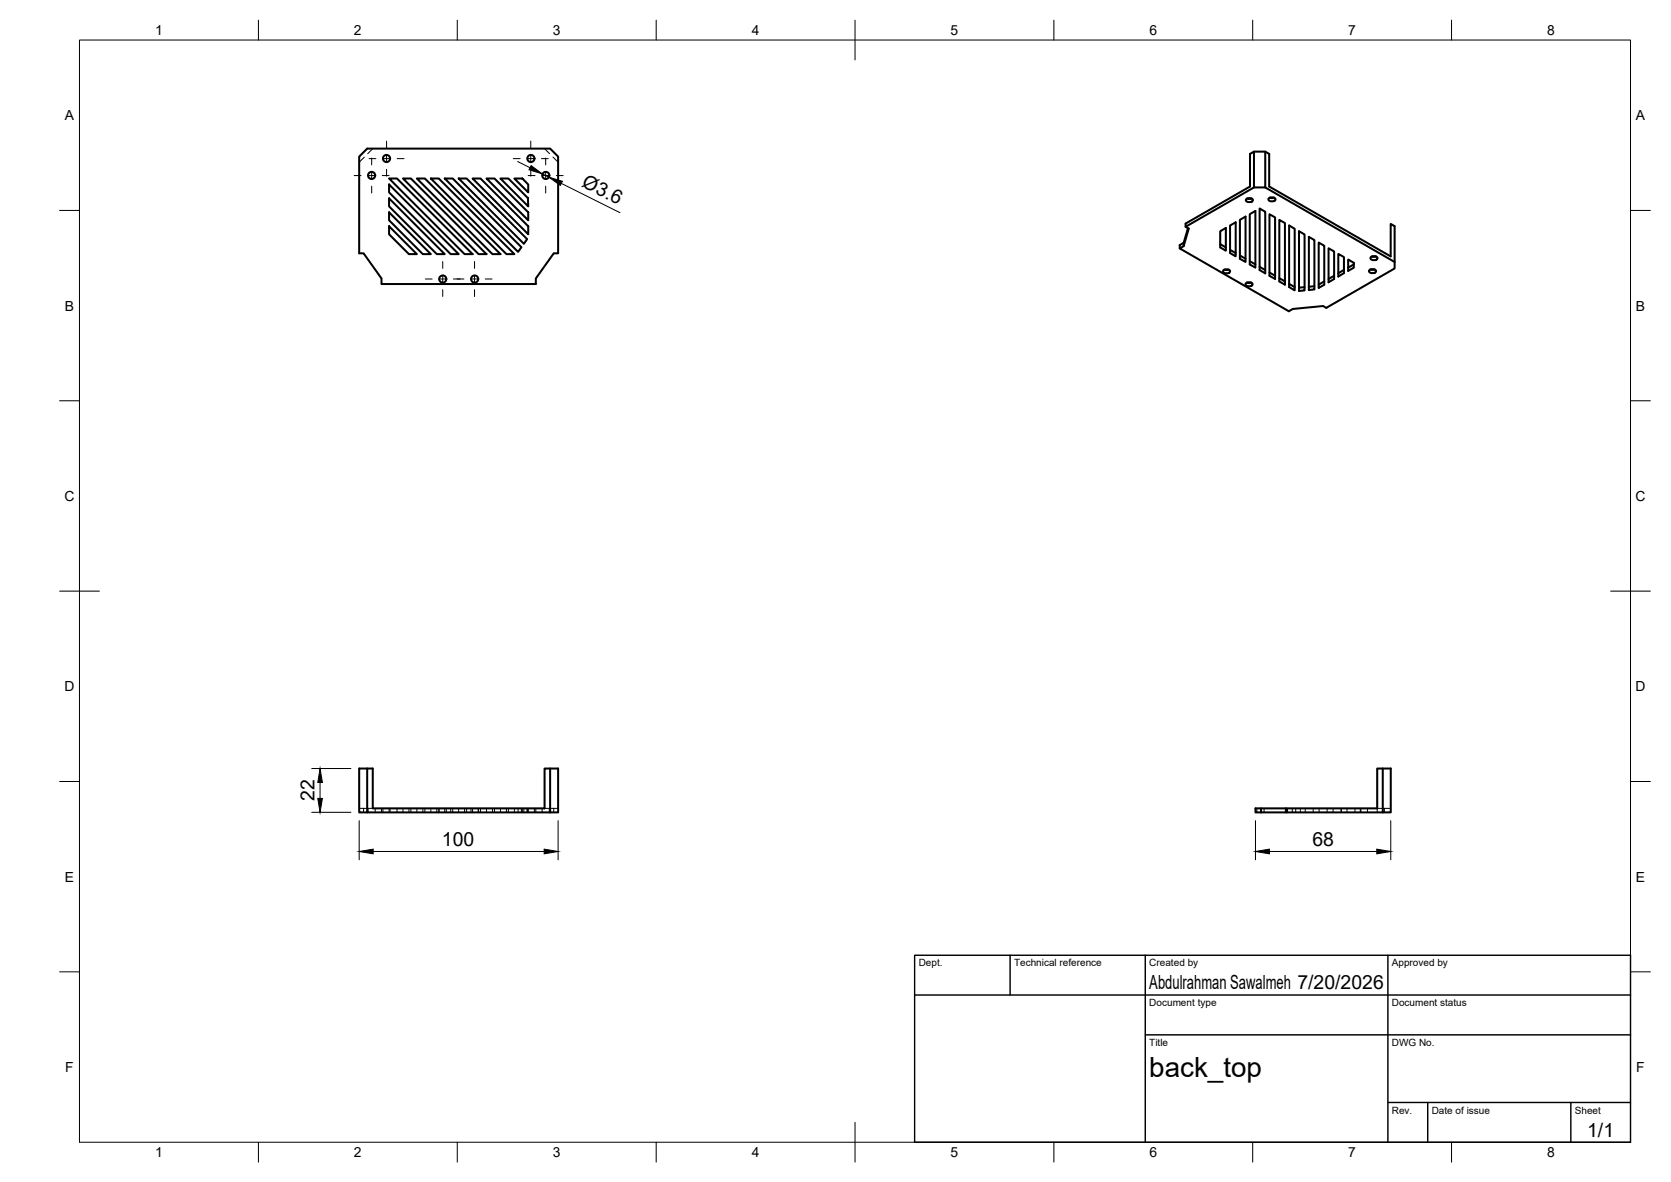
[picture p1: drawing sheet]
<svg xmlns="http://www.w3.org/2000/svg" width="420mm" height="297mm" viewBox="0 0 420 297" stroke-linecap="round" stroke-linejoin="round" font-family="sans-serif">
<!-- layer: Hidden -->
<g fill="none" stroke="#000" stroke-width=".25">
<path d="M91.6 39.5l-1.3 1.3M93.7 37.3l-1.2 1.3M136.9 37.3l1.3 1.3M139 39.5l1.3 1.3M90.3 203.1h3.4M91.4 203.1v1.1M92.5 203.1v1.1M94.3 203.1v1.1M95.9 203.1v1.1M96.3 203.1v1.1M97.8 203.1v1.1M98.1 203.1v1.1"/>
<path d="M99.8 203.1v1.1M101.3 203.1v1.1M102.8 203.1v1.1M103.3 203.1v1.1M104.8 203.1v1.1M106.3 203.1v1.1M106.8 203.1v1.1M108.3 203.1v1.1M109.8 203.1v1.1M110.3 203.1v1.1M110.4 203.1v1.1M111.8 203.1v1.1"/>
<path d="M112.2 203.1v1.1M113.3 203.1v1.1M113.8 203.1v1.1M115.3 203.1v1.1M116.8 203.1v1.1M117.3 203.1v1.1M118.4 203.1v1.1M118.8 203.1v1.1M120.2 203.1v1.1M120.3 203.1v1.1M120.8 203.1v1.1M122.3 203.1v1.1"/>
<path d="M123.8 203.1v1.1M124.3 203.1v1.1M125.8 203.1v1.1M127.3 203.1v1.1M127.8 203.1v1.1M129.3 203.1v1.1M130.3 203.1v1.1M131.1 203.1v1.1M131.3 203.1v1.1M131.7 203.1v1.1M132.5 203.1v1.1M132.7 203.1v1.1"/>
<path d="M132.8 203.1v1.1M134.4 203.1v1.1M134.7 203.1v1.1M136.3 203.1v1.1M136.9 203.1h3.4M138.1 203.1v1.1M139.2 203.1v1.1M316 203.1v1.1M317.8 203.1v1.1M323.2 203.1v1.1M323.7 203.1v1.1M324.9 203.1v1.1"/>
<path d="M325.8 203.1v1.1M327 203.1v1.1M328.2 203.1v1.1M330.2 203.1v1.1M331.7 203.1v1.1M333.7 203.1v1.1M335.2 203.1v1.1M337.2 203.1v1.1M337.3 203.1v1.1M338.7 203.1v1.1M340.7 203.1v1.1M342 203.1v1.1"/>
<path d="M342.2 203.1v1.1M343.8 203.1v1.1M348.1 203.1v1.1M349.7 203.1h-3.4v1.1"/>
</g>
<!-- layer: Visible -->
<g fill="none" stroke="#000" stroke-width=".51">
<path d="M92.3 37.3h46l2 2.1v24.3h-1.1l-4.5 6.3v1.4h-38.8v-1.4l-4.5-6.3h-1.1v-24.3zM315.3 38.1v9h2.8v-9M97.8 49.9l14 14h-2l-12-12zM97.8 53.4l10.5 10.5h-2l-8.5-8.5zM97.8 46.4l17.5 17.5h-2l-15.5-15.5zM97.8 44.9h2l19 19h-2zM97.8 56.9l7 7h-2l-5-5zM101.3 44.9h2l19 19h-2zM104.8 44.9h2l19 19h-2zM108.3 44.9h2l19 19h-2zM111.8 44.9h2l17.3 17.2-.8 1.2zM115.3 44.9h2l15.2 15.2-.8 1.2z"/>
<path d="M118.8 44.9h2l12 12v2zM122.3 44.9h2l8.5 8.5v2zM125.8 44.9h2l4.9 4.9 .1 2.1zM129.3 44.9h2l1.5 1.5v2zM298.1 57l.8 .5-1.3 4.4v-.9M298.7 57.3l-1.1 3.7-1 .6v.8M306.8 58.1l1.4-.8v5.7l-1.4-.8zM309.3 56.7l1.4-.8v8.5l-1.4-.8zM311.8 55.3l1.4-.9v11.4l-1.4-.8zM313.3 50.1l.8-.3a.65 .65 0 0 1 .9 .7l-.9 .3a.65 .65 0 0 1-.8-.7zM313.6 49.9h1.1M314.2 53.8l1.5-.8v14.3l-1.5-.9z"/>
<path d="M315.3 47.1l-17.2 9.9v-.8l16.2-9.3v-8.2l1-.6h2.8l1 .6v8.2l30.6 17.5v-8.1l1 .5v10.7l-17.2 9.9-.8-.5-7.6 .7-1 .6-27.5-15.8 1-.5M316.7 52.4l1.4 .8v15.5l-1.4-.8zM318.1 47.1l32.6 18.7M319 49.9l.8-.3a.65 .65 0 0 1 .9 .7l-.9 .3a.65 .65 0 0 1-.8-.7zM319.2 53.8l1.4 .8v15.5l-1.4-.8zM319.3 49.7h1.1M321.7 55.3l1.4 .8v15.5l-1.4-.9zM324.1 56.7l1.4 .8v15.5l-1.4-.9zM326.6 58.1l1.4 .8v14.1l-1.4 .1zM329.1 59.5l1.4 .8v12.4l-1.4 .2zM306.8 61.3l1.4 .9M307.6 68l.8-.3a.65 .65 0 0 1 .8 .7l-.8 .3a.65 .65 0 0 1-.8-.7z"/>
<path d="M307.9 67.8h1.1M309.3 62.8l1.4 .8M311.8 64.2l1.4 .8M313.2 71.2l.9-.3a.65 .65 0 0 1 .8 .7l-.8 .4a.65 .65 0 0 1-.9-.8zM313.5 71h1.1M314.2 65.6l1.5 .8M316.7 67.1l1.4 .8M319.2 68.5l1.4 .8M321.7 69.9l1.4 .8M324.1 71.3l1.4 .8M328 72.2l-1.4 .1M330.5 71.9l-1.4 .2"/>
<path d="M331.6 60.9l1.4 .9v9.8l-1.4 .8zM333 70.7l-1.4 .8M334.1 62.4l1.3 .8v6.9l-1.3 .8zM335.4 69.3l-1.3 .8M336.5 63.8l1.4 .8v4l-1.4 .9zM337.9 67.8l-1.4 .9M339 65.2l1.4 .8v1.3l-1.4 .8zM340.4 66.4l-1.4 .9M344.3 67.9l.8-.3a.65 .65 0 0 1 .8 .7l-.8 .4a.65 .65 0 0 1-.8-.8zM344.6 67.7h1.1M344.6 64.7l.9-.3a.65 .65 0 0 1 .8 .7l-.8 .3a.65 .65 0 0 1-.9-.7zM344.9 64.5h1.1"/>
<path d="M92.3 193.1v11.1h-2v-11.1h3.4v10h43.2v-10h3.4v11.1h-2v-11.1M347.7 193.1v11.1h2v-11.1h-3.4v10h-30.6v1.1h1.4M92.3 204.2h46M317.1 203.1v1.1h6.3M323.4 203.1v1.1h24.3"/>
<circle cx="97.2" cy="39.8" r=".9"/>
<circle cx="133.5" cy="39.8" r=".9"/>
<circle cx="93.4" cy="44.1" r=".9"/>
<circle cx="137.2" cy="44.1" r=".9"/>
<circle cx="111.3" cy="70.1" r=".9"/>
<circle cx="119.3" cy="70.1" r=".9"/>
</g>
<!-- layer: BORDER -->
<g fill="none" stroke="#000" stroke-width=".25">
<path d="M20 10.1h390v276.9h-390zM65 5.1v5M115 5.1v5M165 5.1v5M215 5.1v10M265 5.1v5M315 5.1v5M365 5.1v5M15 52.9h5M410 52.9h5M15 100.7h5M410 100.7h5"/>
<path d="M15 148.6h10M405 148.6h10M15 196.4h5M410 196.4h5M15 244.2h5M410 244.2h5M65 287v5M115 287v5M165 287v5M215 282.1v9.9M265 287v5M315 287v5"/>
<path d="M365 287v5"/>
</g>
<!-- layer: TITLEBLOCK -->
<path d="M230 240.1h180v46.9h-180zM230 250h180M254 240.1v9.9M288 240.1v46.9M349 240.1v46.9M288 260.1h122M349 277.1h61M359 277.1v9.9M395 277.1v9.9" fill="none" stroke="#000" stroke-width=".36"/>
<!-- layer: Smart Centers -->
<g fill="none" stroke="#000" stroke-width=".25">
<path d="M92.8 39.9h1.7M93.5 39.7v1.7M96.3 39.9h1.8M97.2 35.5v1.7M97.2 39v1.8M99.9 39.9h1.7M129.1 39.9h1.7M132.6 39.9h1.7M133.5 35.5v1.7M133.5 39v1.8M136.1 39.9h1.8M137.2 39.7v1.7"/>
<path d="M89 44.1h1.8M92.5 44.1h1.8M93.5 43.2v1.8M93.5 46.8v1.7M96.1 44.1h1.7M97.2 42.6v1.7M132.8 44.1h1.7M133.5 42.6v1.7M136.3 44.1h1.8M137.2 43.2v1.8M137.2 46.8v1.7M139.9 44.1h1.7"/>
<path d="M106.9 70.1h1.7M110.4 70.1h1.8M111.3 65.7v1.7M111.3 69.2v1.8M111.3 72.8v1.7M114 70.1h2.6M118.4 70.1h1.8M119.3 65.7v1.7M119.3 69.2v1.8M119.3 72.8v1.7M122 70.1h1.7"/>
</g>
<!-- layer: FD_Dimensions -->
<path d="M130.2 40.6l3.1 1.5M136.4 43.7l1.6 .8M141.1 46.1l14.8 7.4M78.4 193.1h9.8M80.5 196.6v4M78.4 204.1h9.8M90.3 206.2v9.9M93.8 214h43M140.3 206.2v9.9M315.7 206.2v9.9M319.2 214h27M349.7 206.2v9.9" fill="none" stroke="#000" stroke-width=".25"/>
<path d="M133.5 41.6l2.9 2.1-3.4-1zM138 44.5l3.4 1.1-.5 1zM80.5 193.1l.6 3.5h-1.2zM79.9 200.6h1.2l-.6 3.5zM90.3 214l3.5-.6v1.2zM136.8 213.4l3.5 .6-3.5 .6zM315.7 214l3.5-.6v1.2zM346.2 213.4l3.5 .6-3.5 .6z" fill="#000" stroke="#000" stroke-width=".25"/>
<text font-size="7" x="289" y="270.6">back_top</text>
<g font-size="4.9">
<text x="146" y="46.8" transform="rotate(27 146 46.8)">Ø3.6</text>
<text x="79.1" y="201.3" transform="rotate(-90 79.1 201.3)">22</text>
<text x="111.1" y="212.5">100</text>
<text x="330" y="212.5">68</text>
<text x="289" y="248.5">Abdulrahman Sawalmeh 7/20/2026</text>
<text x="399.1" y="285.7">1/1</text>
</g>
<g font-size="3.5">
<text x="39" y="8.8">1</text>
<text x="89" y="8.8">2</text>
<text x="139" y="8.8">3</text>
<text x="189" y="8.8">4</text>
<text x="239" y="8.8">5</text>
<text x="289" y="8.8">6</text>
<text x="339" y="8.8">7</text>
<text x="389" y="8.8">8</text>
<text x="16.3" y="30.2">A</text>
<text x="411.3" y="30.2">A</text>
<text x="16.3" y="78">B</text>
<text x="411.3" y="78">B</text>
<text x="16.2" y="125.9">C</text>
<text x="411.2" y="125.9">C</text>
<text x="16.2" y="173.7">D</text>
<text x="411.2" y="173.7">D</text>
<text x="16.3" y="221.6">E</text>
<text x="411.3" y="221.6">E</text>
<text x="16.4" y="269.4">F</text>
<text x="411.4" y="269.4">F</text>
<text x="39" y="290.8">1</text>
<text x="89" y="290.8">2</text>
<text x="139" y="290.8">3</text>
<text x="189" y="290.8">4</text>
<text x="239" y="290.8">5</text>
<text x="289" y="290.8">6</text>
<text x="339" y="290.8">7</text>
<text x="389" y="290.8">8</text>
</g>
<g font-size="2.5">
<text x="231" y="242.9">Dept.</text>
<text x="255" y="242.9">Technical reference</text>
<text x="289" y="242.9">Created by</text>
<text x="350" y="242.9">Approved by</text>
<text x="289" y="252.8">Document type</text>
<text x="350" y="252.8">Document status</text>
<text x="289" y="262.9">Title</text>
<text x="350" y="262.9">DWG No.</text>
<text x="350" y="279.9">Rev.</text>
<text x="360" y="279.9">Date of issue</text>
<text x="396" y="279.9">Sheet</text>
</g>
</svg>
